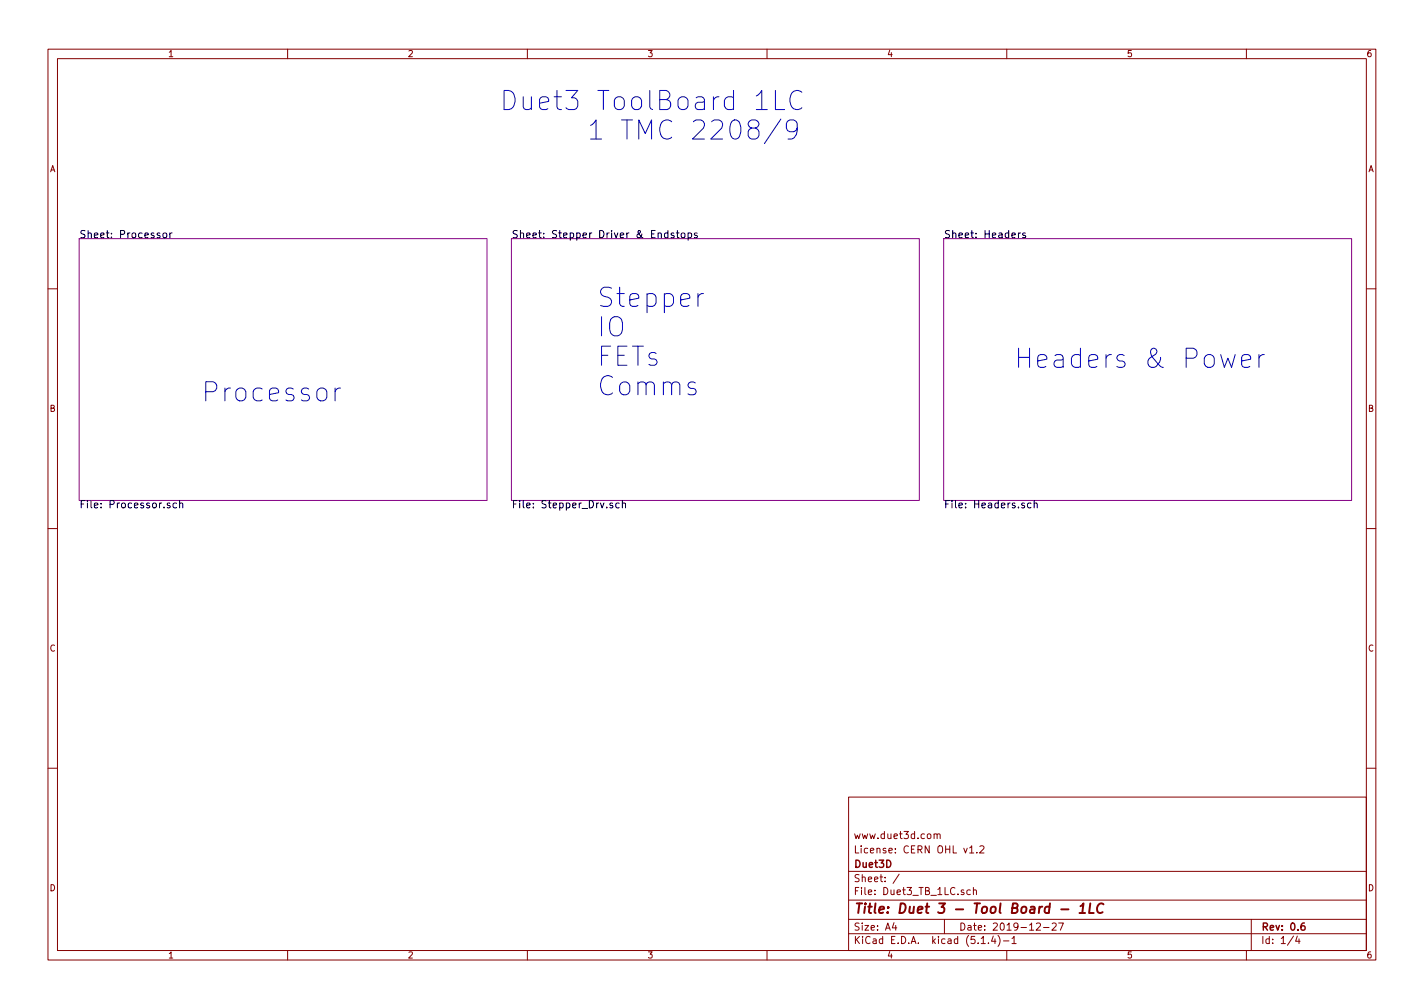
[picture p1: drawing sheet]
<svg xmlns="http://www.w3.org/2000/svg" width="297mm" height="210mm" viewBox="0 0 297 210" stroke-linecap="round" stroke-linejoin="round" font-family="sans-serif">
<g fill="none" stroke="#840000" stroke-width=".21">
<path d="M10 10.3h277v189.9h-277zM12 12.2h273v186.1h-273zM60 10.3v1.9M110 10.3v1.9M160 10.3v1.9M210 10.3v1.9M260 10.3v1.9M10 60.2h2M285 60.2h2M10 110.3h2M285 110.3h2M10 160.2h2"/>
<path d="M177 166.3h108v32h-108zM194.8 174.1l.2-.2 .4 .1 .1 .9M194.8 173.9v1M195.5 174.1l.2-.2 .4 .1v.9M202.3 176.9l.4-.5v1.5M202.3 177.9h.8M203.8 177.8v.1M204.4 176.6l.6-.2 .3 .5-1 1h1M285 160.2h2M60 198.3v1.9M110 198.3v1.9M160 198.3v1.9"/>
<path d="M177 194.8h108M177 191.8h108M177 187.8h108M177 181.8h108M186.5 192.5l-.4 1h1M186.8 193v1M187.6 182.3l-1.3 2M197 191.8v3M202.4 185.7l-.4-.1-.3 .3 .1 .6 .2 .1 .4-.1M203 185.7l.3-.1 .3 .1 .1 .9M203 185.1v1.5M204.7 196.8h.8"/>
<path d="M206.2 196.7v.1M207.2 195.2l-.4 1.1h.9M207.5 195.8v1M208.2 195.1a1.71 1.71 0 0 1 0 2.3M209.3 196.3h1.2M210 198.3v1.9M211.1 195.8l.4-.5v1.5M211.1 196.8h.9M216.2 192.7l.6-.2 .2 .5-.9 1h.9M217.7 193.5h1.1M219.5 192.7l.5-.2 .3 .2v.3l-.9 1h.9M220.8 192.5h1l-.6 1.5"/>
<path d="M260 198.3v1.9M261 191.8v6.5M269.8 195.2l-1.2 2M270.6 195.2l-.3 1.1h.9M271 195.8v1"/>
</g>
<path d="M272.1 192.5l-.4 .1a.96 .96 0 0 0 0 1.4l.5-.1v-.5l-.2-.3-.5 .1-.1 .2" fill="none" stroke="#840000" stroke-width=".3"/>
<path d="M221.4 189.7h1.5M225.2 190.4h1.1M225.4 189l.6-.6-.2 2M227.4 188.4l-.2 2h.9M230.2 188.6a.87 .87 0 0 0-1 0 .87 .87 0 0 0-.4 1 .7 .7 0 0 0 .4 .8 .7 .7 0 0 0 .8-.1" fill="none" stroke="#840000" stroke-width=".41"/>
<path d="M16.5 49.8h85.1v54.6h-85.1zM106.7 49.8h85.1v54.6h-85.1zM196.8 49.8h85.1v54.6h-85.1z" fill="none" stroke="#840084" stroke-width=".21"/>
<g fill="none" stroke="#000" stroke-width=".21">
<path d="M34.1 48.7l.2-.1 .4 .1 .1 .6-.2 .2-.3 .1-.2-.2zM35.4 48.6v1M35.9 48.6l-.5 .3M139.3 48.7l-.4-.1-.3 .3 .2 .6h.5M139.3 48.1v1.5M140.6 48.7l-.4-.1-.2 .2 .1 .2 .5 .2v.3h-.6M141.1 48.6h.6M141.3 48.1v1.3l.4 .2M142.2 48.7l.2-.1 .4 .1 .1 .6-.2 .2-.3 .1-.2-.2zM143.5 48.7l.5-.1 .3 .3-.2 .6h-.6M143.5 48.6v1.5M145.4 48.7l-.3-.1-.3 .2 .1 .2 .5 .2v.3h-.6"/>
<path d="M212.4 48.6v1M212.9 48.6l-.5 .3M213.9 48.7l-.4-.1-.2 .2 .1 .2 .5 .2v.3h-.6M35.4 105l-.3-.1-.2 .2v.3l.5 .1v.4h-.5M36.8 105l-.4-.1-.3 .3 .1 .7h.6M37.5 105l.2-.1 .3 .1 .1 .9M37.5 104.4v1.5M127.8 105l-.4-.1-.2 .2 .1 .3 .5 .1v.4h-.6M129.2 105l-.5-.1-.3 .3 .2 .7h.6M129.8 105l.2-.1 .4 .1 .1 .9M129.8 104.4v1.5M215.1 105l-.5-.1-.3 .3 .2 .7h.6"/>
<path d="M215.7 105l.2-.1 .4 .1 .1 .9M215.7 104.4v1.5"/>
</g>
<g fill="none" stroke="#0000c2" stroke-width=".21">
<path d="M161.7 18.9v4h2M167.3 19.2a1.5 1.5 0 0 0-1.7-.2 1.5 1.5 0 0 0-.8 1.6 1.7 1.7 0 0 0 .4 1.8 1.7 1.7 0 0 0 1.9 .3l.2-.2M148.4 25.4l.6-.4h1a1.07 1.07 0 0 1 .5 1.7l-2.2 2.3h2.4M152.8 25.2a.94 .94 0 0 1 1.5 .6 2.34 2.34 0 0 1-.7 3.2 .99 .99 0 0 1-1.2-.8 3.2 3.2 0 0 1 .4-3zM156.8 26.7a.86 .86 0 0 1-.7-.8 .86 .86 0 0 1 .7-.9h.8a.86 .86 0 0 1 .7 .9 .86 .86 0 0 1-.7 .8h-.8l-.4 .2a1.3 1.3 0 0 0 0 1.9 1.3 1.3 0 0 0 1.7-.2l.2-.4v-.7l-.2-.4-.5-.4M157.8 22.9h2.2M162.9 24.8l-3.4 5.1M166.3 26.7l-.2 .4a1.3 1.3 0 0 1-1.7 .2l-.4-.6v-.9l.2-.4 .6-.4h.7l.6 .4a3.3 3.3 0 0 1-.6 3.4l-.3 .2h-.8M146.7 61.2a1.05 1.05 0 0 0-1.1 .8M254.6 74l.8 2.6 .7-1.9 .8 1.9 .8-2.6M259 75.3l1.9-.4-.2-.7-.4-.2h-.7l-.4 .2-.2 .3v1.6l.2 .3 .4 .2h.7l.4-.2M262.6 74v2.6"/>
<path d="M263.7 74a1.05 1.05 0 0 0-1.1 .7M69.9 80.9v2.7M71 80.9a1 1 0 0 0-1.1 .8"/>
</g>
<g font-size="5.6" fill="#0000c2">
<text x="104.1" y="23.1">Duet3 ToolBoard 1LC</text>
<text x="113.4" y="29.2">1 TMC 2208/9</text>
<text x="124.5" y="64.1">Stepper</text>
<text x="124.5" y="70.3">IO</text>
<text x="124.5" y="76.4">FETs</text>
<text x="211.5" y="76.8">Headers &amp; Power</text>
<text x="41.9" y="83.8">Processor</text>
<text x="124.5" y="82.5">Comms</text>
</g>
<text font-size="2.8" fill="#840000" x="178" y="190.5">Title: Duet 3 - Tool Board - 1LC</text>
<g font-size="2.1">
<text x="16.5" y="49.7">Sheet: Processor</text>
<text x="106.7" y="49.7">Sheet: Stepper Driver &amp; Endstops</text>
<text x="196.8" y="49.7">Sheet: Headers</text>
<text x="16.5" y="106">File: Processor.sch</text>
<text x="106.7" y="106">File: Stepper_Drv.sch</text>
<text x="196.8" y="106">File: Headers.sch</text>
</g>
<g font-size="2.1" fill="#840000">
<text x="178" y="178">License: CERN OHL v1.2</text>
<text x="178" y="175">www.duet3d.com</text>
<text x="178" y="184">Sheet: /</text>
<text x="178" y="181">Duet3D</text>
<text x="178" y="186.7">File: Duet3_TB_1LC.sch</text>
<text x="178" y="196.9">KiCad E.D.A. kicad (5.1.4)-1</text>
<text x="178" y="194.1">Size: A4</text>
<text x="200" y="194.1">Date: 2019-12-27</text>
<text x="263" y="194.1">Rev: 0.6</text>
<text x="263" y="196.9">Id: 1/4</text>
</g>
<g font-size="1.8" fill="#840000">
<text x="35" y="11.9">1</text>
<text x="85" y="11.9">2</text>
<text x="135" y="11.9">3</text>
<text x="185" y="11.9">4</text>
<text x="235" y="11.9">5</text>
<text x="285" y="11.9">6</text>
<text x="10.4" y="35.9">A</text>
<text x="285.4" y="35.9">A</text>
<text x="10.4" y="85.9">B</text>
<text x="285.4" y="85.9">B</text>
<text x="10.4" y="135.9">C</text>
<text x="285.4" y="135.9">C</text>
<text x="10.4" y="185.9">D</text>
<text x="285.4" y="185.9">D</text>
<text x="35" y="199.9">1</text>
<text x="85" y="199.9">2</text>
<text x="135" y="199.9">3</text>
<text x="185" y="199.9">4</text>
<text x="235" y="199.9">5</text>
<text x="285" y="199.9">6</text>
</g>
</svg>
